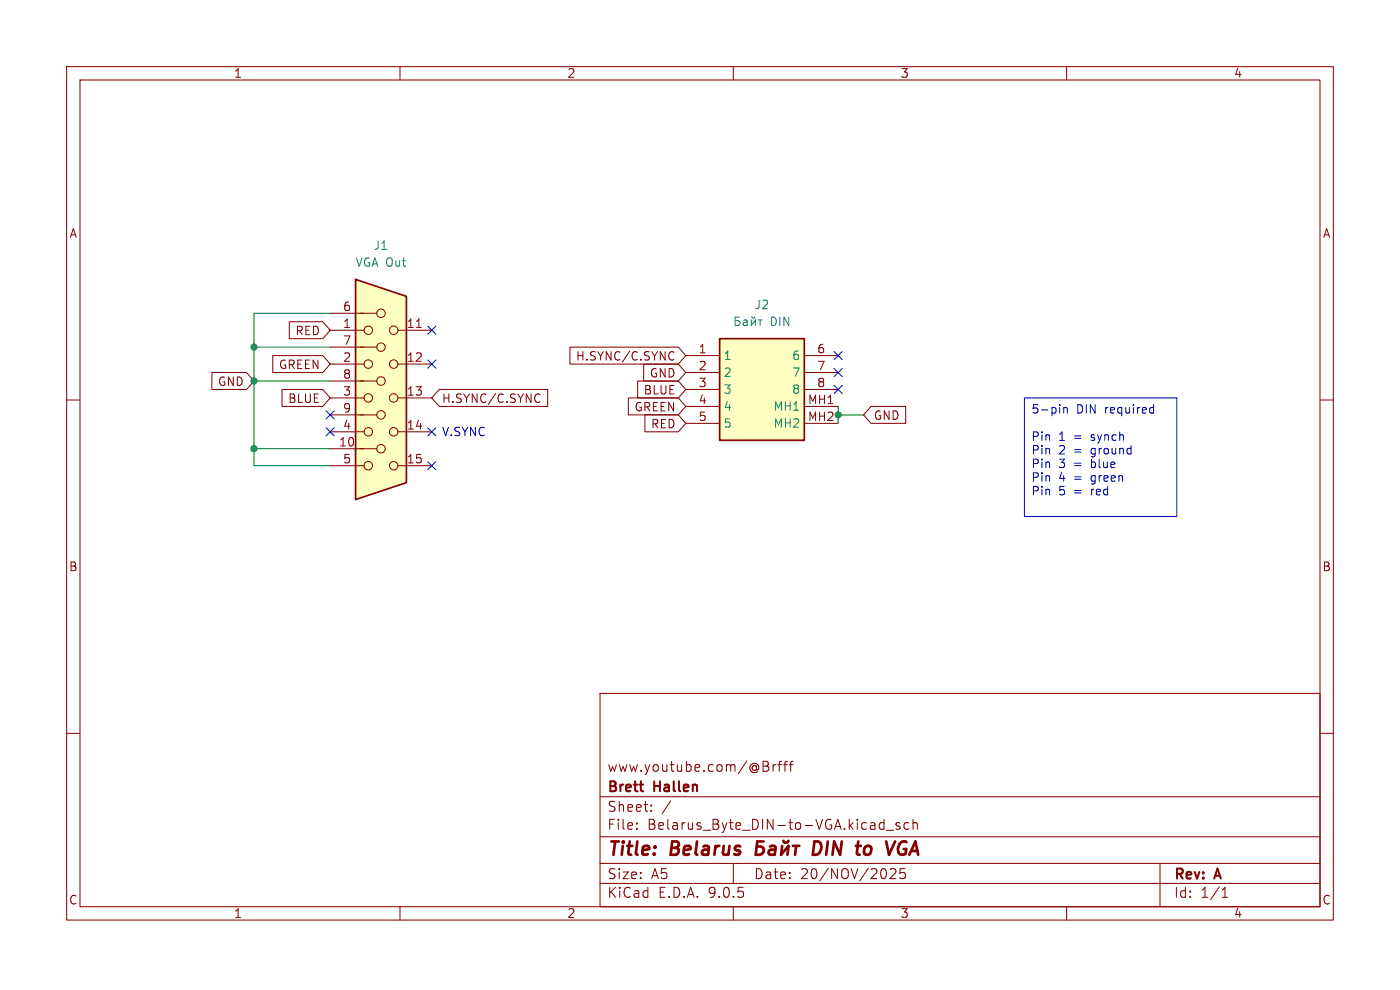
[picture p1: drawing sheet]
<svg xmlns="http://www.w3.org/2000/svg" width="297mm" height="210mm" viewBox="0 0 297 210" stroke-linecap="round" stroke-linejoin="round" font-family="sans-serif">
<g fill="none" stroke="#840000" stroke-width=".22">
<path d="M14.1 14.1h268.8v181.1h-268.8zM17 17h263v175.3h-263zM84.9 14.1v2.9M155.6 14.1v2.9M226.3 14.1v2.9M14.1 84.9h2.9M280 84.9h2.9M14.1 155.6h2.9M127.3 147.1h152.7v45.2h-152.7zM280 155.6h2.9M127.3 177.5h152.7M127.3 169h152.7"/>
<path d="M135.1 175.7v.2M135.1 174.6v.2M138.1 171.9v.2M138.1 170.8v.2M142.3 169.9l-1.8 2.7M163 162.7v.7M164 162.2v1.4M164.6 162.2l-.4 .1-.2 .3M165 162.2h.8M165.8 161.5l-.4 .1-.1 .2v1.8M166.2 162.2h.8M167 161.5l-.4 .1-.1 .2v1.8"/>
<path d="M167.4 162.2h.8M168.2 161.5l-.4 .1-.1 .2v1.8M186.9 174.5l.6 .1M187.5 173.8v2.1M187.5 175.8l-.6 .1M188 176.1h1.7M190.9 174.6l-.5-.1-.3 .3 .1 .3 .7 .2v.5h-.8M192.8 174.6l-.6-.1-.4 .4v.6l.2 .3h.8M193.7 174.7a.53 .53 0 0 1 .9 .1v1.1M193.7 173.8v2.1M84.9 192.3v2.9M127.3 187.4h152.7"/>
<path d="M127.3 183.2h152.7M155.6 192.3v2.9M155.6 183.2v4.2M188.9 184.5l.3-.2 .7 .1a.58 .58 0 0 1 .1 .8l-1.2 1.2h1.3M192 184.3h-1l-.1 1 .3-.2 .7 .1 .2 .3-.1 .7-.3 .2h-.5l-.3-.2M226.3 192.3v2.9M246.1 183.2v9.1M259.3 190.3h1.2M259.3 188.8l.6-.6v2.1"/>
</g>
<path d="M162 178.5h-1.3l-.4 2.8h.8a.89 .89 0 0 0 .9-.8 .89 .89 0 0 0-.7-.9h-.8M163.4 179.6l.2-.2 .8 .2 .1 .2-.1 1.5M165.9 179.4l-.2 1.9 1.6-1.9-.3 1.9M166.2 178.4l.1 .2a.61 .61 0 0 0 1-.2M168.2 179.4h1.4M168.9 179.4l-.2 1.9M173.8 178.6l-1-.1-.4 2.8h.7l.7-.4M184.4 179.4a.88 .88 0 0 0-1 .6v1.1a.73 .73 0 0 0 1 .1M192 178.5a1.59 1.59 0 0 0-1.4 1 1.59 1.59 0 0 0 .3 1.7 1.03 1.03 0 0 0 1.2-.1M164.5 180.1l-1 .1a.57 .57 0 0 0-.4 .5 .57 .57 0 0 0 .3 .6l1-.1M191.7 180.1h.5" fill="none" stroke="#840000" stroke-width=".57"/>
<path d="M75.4 59.3l10.8 3.6v39.5l-10.8 3.6z" fill="#ffffc2"/>
<path d="M75.4 59.3l10.8 3.6v39.5l-10.8 3.6z" fill="none" stroke="#840000" stroke-width=".36"/>
<g fill="none" stroke="#840000" stroke-width=".22">
<path d="M70 73.6h9.9M70 66.5h9.9M70 70h7.2M70 77.2h7.2M84.4 70h7.2M84.4 77.2h7.2M88.4 69.5h1M70 80.8h9.9M70 88h9.9M70 95.2h9.9M70 84.4h7.2M70 91.6h7.2"/>
<path d="M70 98.8h7.2M84.4 84.4h7.2M84.4 91.6h7.2M84.4 98.8h7.2"/>
<circle cx="78.1" cy="70" r=".9"/>
<circle cx="78.1" cy="77.2" r=".9"/>
<circle cx="80.8" cy="73.6" r=".9"/>
<circle cx="80.8" cy="66.5" r=".9"/>
<circle cx="83.5" cy="77.2" r=".9"/>
<circle cx="83.5" cy="70" r=".9"/>
<circle cx="78.1" cy="84.4" r=".9"/>
<circle cx="78.1" cy="91.6" r=".9"/>
<circle cx="78.1" cy="98.8" r=".9"/>
<circle cx="80.8" cy="88" r=".9"/>
<circle cx="80.8" cy="95.2" r=".9"/>
<circle cx="80.8" cy="80.8" r=".9"/>
<circle cx="83.5" cy="91.6" r=".9"/>
<circle cx="83.5" cy="84.4" r=".9"/>
<circle cx="83.5" cy="98.8" r=".9"/>
</g>
<path d="M152.7 71.8h17.9v21.6h-17.9z" fill="#ffffc2"/>
<path d="M152.7 71.8h17.9v21.6h-17.9z" fill="none" stroke="#840000" stroke-width=".36"/>
<g fill="none" stroke="#840000" stroke-width=".22">
<path d="M45 79h7.3l1.6 1.8-1.6 1.8h-7.3zM57.9 75.4h10.6l1.5 1.8-1.5 1.8h-10.6zM61.4 68.3h7.1l1.5 1.7-1.5 1.8h-7.1zM120.9 73.6h23l1.6 1.8-1.6 1.8h-23zM136.6 77.2h7.3l1.6 1.8-1.6 1.8h-7.3zM142.2 74.7l.4-.1 .4 .2M143 76.2l-.4 .2-.4-.1M145.5 75.4h7.2M145.5 79h7.2M170.6 75.4h7.2M170.6 79h7.2M59.8 82.6h8.7l1.5 1.8-1.5 1.8h-8.7z"/>
<path d="M93.2 82.6h23v3.6h-23l-1.6-1.8zM113.8 83.7l.4-.1 .3 .1M114.5 85.2l-.3 .2-.4-.1M133.3 84.4h10.6l1.6 1.8-1.6 1.8h-10.6zM135.3 80.8h8.6l1.6 1.8-1.6 1.8h-8.6zM136.8 88h7.1l1.6 1.8-1.6 1.8h-7.1zM145.5 82.6h7.2M145.5 86.2h7.2M145.5 89.8h7.2M170.6 82.6h7.2M170.6 86.2h7.2M170.6 89.8h7.2"/>
<path d="M184.8 86.2h7.3v3.6h-7.3l-1.6-1.8z"/>
</g>
<path d="M156.8 67.3h-.8v1.8h.5a.56 .56 0 0 0 .5-.6 .56 .56 0 0 0-.5-.5h-.5M157.8 68h.6l.1 1.1M158.5 68.3l-.6 .1a.35 .35 0 0 0-.2 .3 .35 .35 0 0 0 .2 .4l.6-.1M159.4 67.9v1.2l.8-1.2v1.2M159.5 67.2a.35 .35 0 0 0 .3 .3 .35 .35 0 0 0 .4-.3M160.8 67.9h.9M161.3 67.9v1.2" fill="none" stroke="#008484" stroke-width=".22"/>
<path d="M53.9 73.6h16.1M70 66.5h-16.1v32.3h16.1M53.9 80.8h16.1M53.9 95.2h16.1M177.8 86.2v3.6M177.8 88h5.4" fill="none" stroke="#008400" stroke-width=".22"/>
<g fill="none" stroke="#000084" stroke-width=".22">
<path d="M90.7 76.4l1.8 1.7M90.7 69.2l1.8 1.7M92.5 76.4l-1.8 1.7M92.5 69.2l-1.8 1.7M177 78.2l1.7 1.7M177 74.6l1.7 1.7M178.7 78.2l-1.7 1.7M178.7 74.6l-1.7 1.7M69.2 87.1l1.7 1.8M69.2 90.7l1.7 1.8M70.9 87.1l-1.7 1.8M70.9 90.7l-1.7 1.8"/>
<path d="M90.7 97.9l1.8 1.7M90.7 90.7l1.8 1.8M92.5 97.9l-1.8 1.7M92.5 90.7l-1.8 1.8M177 81.8l1.7 1.7M178.7 81.8l-1.7 1.7"/>
</g>
<path d="M217.3 84.4h32.4v25.2h-32.4zM225.7 86.4v1.2M225.7 86.6l.2-.2 .4 .1 .1 1.1M244.2 86.4l.5 .1M244.7 85.8v1.8M244.7 87.5l-.5 .1" fill="none" stroke="#0000c2" stroke-width=".22"/>
<g fill="#008400" stroke="#008400" stroke-width=".22">
<circle cx="177.8" cy="88" r=".65"/>
<circle cx="53.9" cy="95.2" r=".65"/>
<circle cx="53.9" cy="73.6" r=".65"/>
<circle cx="53.9" cy="80.8" r=".65"/>
</g>
<g font-size="3.9" fill="#840000">
<text x="128.7" y="182.3">Title:</text>
<text x="142.4" y="182.3">Belarus</text>
<text x="174.8" y="182.3">DIN</text>
<text x="185.2" y="182.3">to</text>
<text x="192.7" y="182.3">VGA</text>
</g>
<g font-size="3" fill="#840000">
<text x="128.7" y="164">www.youtube.com/@Brfff</text>
<text x="128.7" y="172.5">Sheet:</text>
<text x="128.7" y="168.6">Brett</text>
<text x="138.8" y="168.6">Hallen</text>
<text x="128.7" y="176.3">File:</text>
<text x="137.3" y="176.3">Belarus_Byte_DIN-to-VGA.kicad_sch</text>
<text x="128.7" y="190.8">KiCad</text>
<text x="128.7" y="186.8">Size:</text>
<text x="138.1" y="186.8">A5</text>
<text x="139.6" y="190.8">E.D.A.</text>
<text x="150.4" y="190.8">9.0.5</text>
<text x="159.8" y="186.8">Date:</text>
<text x="169.7" y="186.8">20/NOV/2025</text>
<text x="248.9" y="187.1">Rev:</text>
<text x="248.9" y="190.8">Id:</text>
<text x="254.7" y="190.8">1/1</text>
<text x="257.9" y="187.1">A</text>
</g>
<g font-size="2.6" fill="#840000">
<text x="49.5" y="16.8">1</text>
<text x="120.2" y="16.8">2</text>
<text x="190.9" y="16.8">3</text>
<text x="261.6" y="16.8">4</text>
<text x="14.6" y="50.7">A</text>
<text x="280.5" y="50.7">A</text>
<text x="14.5" y="121.5">B</text>
<text x="280.4" y="121.5">B</text>
<text x="14.5" y="192.2">C</text>
<text x="49.5" y="195">1</text>
<text x="120.2" y="195">2</text>
<text x="190.9" y="195">3</text>
<text x="261.6" y="195">4</text>
<text x="280.4" y="192.2">C</text>
</g>
<g font-size="2.5" fill="#008484">
<text x="79.1" y="53.3">J1</text>
<text x="75.3" y="56.9">VGA Out</text>
<text x="160" y="65.9">J2</text>
<text x="163.4" y="69.5">DIN</text>
<text x="153.4" y="76.7">1</text>
<text x="167.9" y="76.7">6</text>
<text x="153.4" y="80.2">2</text>
<text x="153.4" y="83.8">3</text>
<text x="167.9" y="80.2">7</text>
<text x="167.9" y="83.8">8</text>
<text x="153.4" y="87.4">4</text>
<text x="164" y="87.4">MH1</text>
<text x="153.4" y="91">5</text>
<text x="164" y="91">MH2</text>
</g>
<g font-size="2.5" fill="#840000">
<text x="62.5" y="71.4">RED</text>
<text x="72.6" y="66.1">6</text>
<text x="72.6" y="69.7">1</text>
<text x="86.2" y="69.7">11</text>
<text x="72.6" y="73.3">7</text>
<text x="72.6" y="76.9">2</text>
<text x="86.2" y="76.9">12</text>
<text x="122" y="76.8">H.SYNC/C.SYNC</text>
<text x="148.1" y="75.1">1</text>
<text x="173.2" y="75.1">6</text>
<text x="46.1" y="82.2">GND</text>
<text x="59" y="78.6">GREEN</text>
<text x="72.6" y="80.5">8</text>
<text x="136.4" y="84">BLUE</text>
<text x="137.7" y="80.4">GND</text>
<text x="148.1" y="78.7">2</text>
<text x="148.1" y="82.3">3</text>
<text x="173.2" y="78.7">7</text>
<text x="173.2" y="82.3">8</text>
<text x="61" y="85.8">BLUE</text>
<text x="72.6" y="84.1">3</text>
<text x="72.6" y="87.6">9</text>
<text x="86.2" y="84.1">13</text>
<text x="93.6" y="85.8">H.SYNC/C.SYNC</text>
<text x="134.5" y="87.6">GREEN</text>
<text x="148.1" y="85.9">4</text>
<text x="148.1" y="89.4">5</text>
<text x="171.3" y="85.9">MH1</text>
<text x="171.3" y="89.4">MH2</text>
<text x="185.2" y="89.4">GND</text>
<text x="71.8" y="94.8">10</text>
<text x="72.6" y="91.2">4</text>
<text x="86.2" y="91.2">14</text>
<text x="138" y="91.2">RED</text>
<text x="72.6" y="98.4">5</text>
<text x="86.2" y="98.4">15</text>
</g>
<g font-size="2.5" fill="#0000c2">
<text x="218.7" y="88.2">5-pin</text>
<text x="228.4" y="88.2">DIN</text>
<text x="234.6" y="88.2">required</text>
<text x="93.6" y="92.8">V.SYNC</text>
<text x="218.7" y="94">Pin</text>
<text x="224.6" y="94">1</text>
<text x="228" y="94">=</text>
<text x="231.9" y="94">synch</text>
<text x="218.7" y="96.9">Pin</text>
<text x="218.7" y="99.8">Pin</text>
<text x="224.6" y="96.9">2</text>
<text x="224.6" y="99.8">3</text>
<text x="228" y="96.9">=</text>
<text x="228" y="99.8">=</text>
<text x="231.9" y="96.9">ground</text>
<text x="231.9" y="99.8">blue</text>
<text x="218.7" y="102.7">Pin</text>
<text x="218.7" y="105.6">Pin</text>
<text x="224.6" y="102.7">4</text>
<text x="224.6" y="105.6">5</text>
<text x="228" y="102.7">=</text>
<text x="228" y="105.6">=</text>
<text x="231.9" y="102.7">green</text>
<text x="231.9" y="105.6">red</text>
</g>
</svg>
